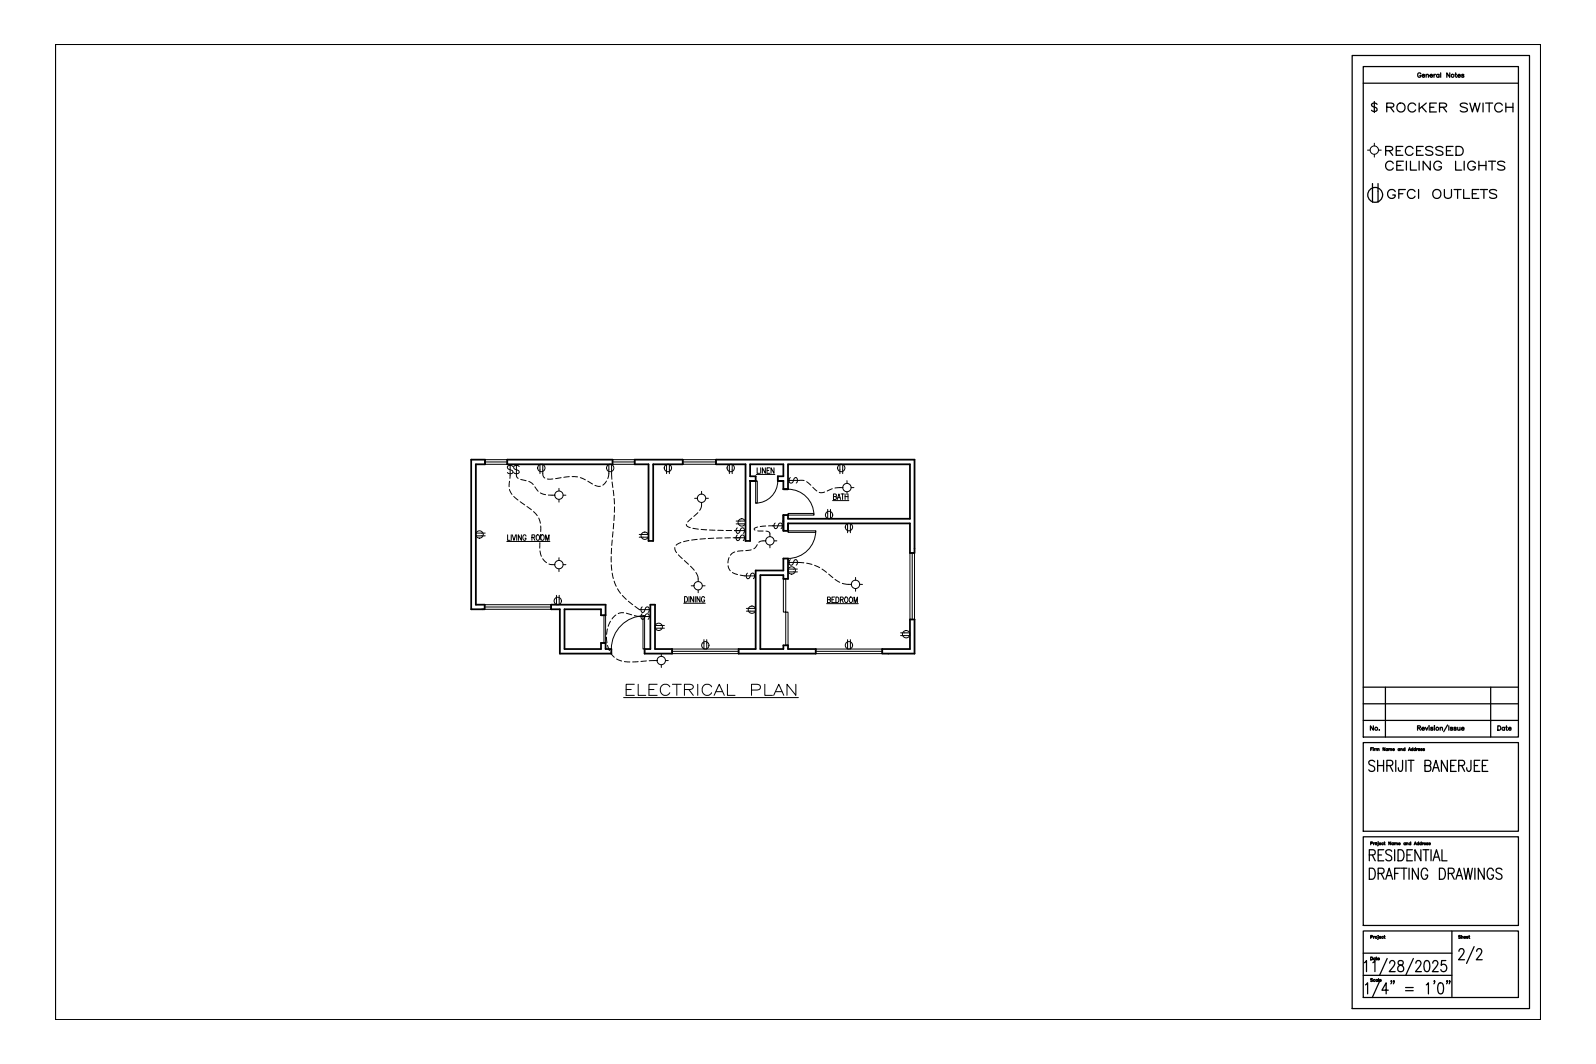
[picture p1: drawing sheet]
<svg xmlns="http://www.w3.org/2000/svg" width="914mm" height="610mm" viewBox="0 0 914 610" stroke-linecap="round" stroke-linejoin="round" font-family="sans-serif">
<!-- layer: SHRIJIT BANERJEE HW31 ARCH|A-DOORS -->
<g fill="none" stroke="#000" stroke-width=".57">
<path d="M433 276h1v12h-1zM433 273v3M446 273a13 13 0 0 1-13 15M449 280a15 15 0 0 1 17 15M449 295h2M451 294h15v1h-15zM451 304h16v1h-16zM467 304a16 16 0 0 1-18 16M449 332h1v19h-1zM344 353h3v15h-1v-15h1M368 353h1v19h-1zM369 353a19 19 0 0 0-19 21"/>
<path d="M450 351h1v19h-1zM344 368h3M369 372v2"/>
</g>
<!-- layer: SHRIJIT BANERJEE HW31 ARCH|A-EXT WALLS -->
<path d="M278 263h-8v86h8v-3M291 263h60M364 263h27M410 263h114v54h-3M449 332h2M316 346v3h5v25h29v-2M521 355h3v19h-19v-2M369 372v2h16v-2M423 372v2h44v-2M449 370h2" fill="none" stroke="#000" stroke-width="1"/>
<!-- layer: SHRIJIT BANERJEE HW31 ARCH|A-INT WALLS -->
<g fill="none" stroke="#000" stroke-width="1">
<path d="M278 263v3h-5v80h5M291 263v3h60v-3M364 263v3h8v44h2v-44h17v-3M410 263v3h17v44M430 276v34M433 276h-3h3M433 276v-3h-3v-7h19v7h-3v3h3v4h2v-14h70v31h-70v-2h-2v9M451 300h70v17M449 332v-2h-13v42h13v-2M451 332v-12h-2v7h-16v45h-10M316 346h31v7h-3v-4h-21v23h21v-4h3v4h3M373 346v26h-4"/>
<path d="M375 346v26h10M521 355v17h-16M451 370v2h16"/>
</g>
<!-- layer: SHRIJIT BANERJEE HW31 ARCH|A-WINDOWS -->
<g fill="none" stroke="#000" stroke-width=".57">
<path d="M278 263v3h13v-3h-13v3M278 265h13M351 263h13v3h-13zM351 265h13M391 263h19v3h-19zM391 265h19M521 317h3v38h-3zM523 317v38M278 346h38v3h-38zM278 348h38M385 372h38v2h-38zM385 373h38"/>
<path d="M467 372h38v2h-38zM467 373h38"/>
</g>
<!-- layer: SHRIJIT BANERJEE HW31 ARCH|A-ROOMS -->
<g fill="none" stroke="#000" stroke-width=".57">
<path d="M433 272h11M434 268v3h1M436 268v3M438 268v3l-1-3v3M439 270h1M441 268h-2v3h2M443 268v3l-1-3v3M290 310h25M291 306v4h1M293 306v4M293 306l1 4 1-4M296 306v4"/>
<path d="M299 306v4l-2-4v4M301 307a.9 .9 0 0 0-1-1 1 1 0 0 0 0 2 1 1 0 0 0 0 2 1.1 1.1 0 0 0 1-2M305 308h1v-1l-1-1v4M306 308v2M308 307v-1a1.5 1.5 0 0 1 1 2 1.5 1.5 0 0 1-1 1l-1-1zM310 307l1-1a1.5 1.5 0 0 1 1 2 1.5 1.5 0 0 1-2 1v-1zM313 310v-4l1 4 1-4v4M392 346h12M392 342a1.6 1.6 0 0 1 2 1 1.6 1.6 0 0 1-2 2zM395 342v3M397 342v3l-1-3v3M398 342v3"/>
<path d="M401 342v3l-2-3v3M404 343a.9 .9 0 0 0-1-1 .9 .9 0 0 0-1 1v1a.9 .9 0 0 0 1 1 .9 .9 0 0 0 1-1h-1M474 346h18"/>
</g>
<!-- layer: A-ANNO -->
<g fill="none" stroke="#000" stroke-width=".57">
<path d="M783 86h2M787 82v2M787 88v2M790 86h1M320 280v1M481 279h2M485 275v2M488 279h1M316 284h2M320 286v2M323 284h1M398 285h2"/>
<path d="M402 282v1M402 288v1M404 285h2M320 320v1M437 310h2M441 306v2M441 312v2M444 310h1M316 324h2M320 326v1M323 324h1M396 336h2"/>
<path d="M400 332v1M400 338v2M402 336h2M486 335h2M490 331v1M490 337v2M493 335h1M375 378h2M379 374v2M381 378h2M379 381v1"/>
<circle cx="787" cy="86" r="2.4"/>
<circle cx="485" cy="279" r="2.4"/>
<circle cx="320" cy="284" r="2.4"/>
<circle cx="402" cy="285" r="2.4"/>
<circle cx="441" cy="310" r="2.4"/>
<circle cx="320" cy="323" r="2.4"/>
<circle cx="400" cy="336" r="2.4"/>
<circle cx="490" cy="335" r="2.4"/>
<circle cx="379" cy="378" r="2.4"/>
</g>
<!-- layer: E-OUTLET -->
<g fill="none" stroke="#000" stroke-width=".57">
<path d="M309 266v5M311 266v5M349 266v5M350 266v5M382 266v5M383 266v5M418 266v5M419 266v5M481 266v5M483 266v5M422 299h5M474 292v5"/>
<path d="M476 292v5M486 300v5M487 300v5M273 307h5M273 305h5M366 306h6M366 308h6M451 328h6M319 341v5M320 341v5M375 360h6M375 358h6"/>
<path d="M428 349h5M428 350h5M403 366v6M405 366v6M486 366v6M487 366v6M516 363h5M516 364h5"/>
<circle cx="310" cy="268" r="2.1"/>
<circle cx="350" cy="268" r="2.1"/>
<circle cx="383" cy="268" r="2.1"/>
<circle cx="419" cy="268" r="2.1"/>
<circle cx="482" cy="268" r="2.1"/>
<circle cx="425" cy="299" r="2.1"/>
<circle cx="475" cy="295" r="2.1"/>
<circle cx="275" cy="306" r="2.1"/>
<circle cx="369" cy="307" r="2.1"/>
<circle cx="486" cy="302" r="2.1"/>
<circle cx="454" cy="327" r="2.1"/>
<circle cx="320" cy="344" r="2.1"/>
<circle cx="377" cy="359" r="2.1"/>
<circle cx="431" cy="349" r="2.1"/>
<circle cx="404" cy="370" r="2.1"/>
<circle cx="486" cy="370" r="2.1"/>
<circle cx="519" cy="363" r="2.1"/>
</g>
<!-- layer: E-SWITCH -->
<path d="M292 266v6M294 267h-1h-2v2l3 1-1 1h-1h-1M296 266v6M297 267h-1h-2l1 2 2 1-1 1h-2" fill="none" stroke="#000" stroke-width=".57"/>
<!-- layer: E-WIRE -->
<g fill="none" stroke="#000" stroke-width=".57">
<path d="M292 276v3M292 272v2M296 272l1 2M298 275h3M303 276l3 2M306 279l2 2M311 271l1 3M317 274h-3M321 274h-3M326 273h-3M328 273h3M332 274l3 1"/>
<path d="M337 276l2 1M341 278l3 1M347 276l-2 2M349 271l-1 3M350 271l1 4M351 276v3M458 275h3M462 276l3 2M466 279l2 2M481 279l-3 1M292 280l1 3M294 284l3 3"/>
<path d="M298 287l3 2M302 290l2 2M306 293l2 2M309 297l1 3M310 282l3 1M314 284h2M351 281l1 3M352 300l-1 3M352 286v3M352 295v3M352 290v4M396 297l-2 2"/>
<path d="M400 294l-2 2M402 289l-1 3M472 282h-3M309 311v3M309 316l1 3M310 306l-1 3M310 301v4M350 319v3M350 314v3M351 309l-1 4M351 305v3M387 314l1 3"/>
<path d="M389 318l2 2M390 311l-3 1M393 300l1 2h1M395 310h-3M397 303h3M399 309h-3M402 303l3 1M404 309h-3M406 304h4M409 308l-3 1M411 304h3M414 308h-3"/>
<path d="M416 304h3M418 319l-1 4M418 308h-3M421 316l-3 2M426 316h-3M430 315h-3M434 312l-2 2M434 302l-2 1 1 1M434 304h3M437 310l-2 1M439 301l-3 1M439 304l2 1v1"/>
<path d="M311 320l2 2M314 323l2 1M350 324l1 3M351 328v3M352 333l1 3M354 337l2 3M392 321l2 2M396 324l2 3M399 328l1 4M417 324l1 3M420 328l3 1M424 330h3"/>
<path d="M462 323h3M467 324l3 1M471 326l3 2M475 329l2 2M478 332l3 2M483 334l3 1M350 356l-2 3M353 352l-2 3M357 341l2 2M357 351l-3 1M359 351l3 1M360 344l3 2"/>
<path d="M363 353h3M364 347l2 2M347 365l1 3M348 360v3M348 370l1 3M350 374l2 3M353 378l3 1M358 379h3M366 379h-4M370 379h-3M375 378l-3 1"/>
</g>
<!-- layer: E-ELECTRICAL PLAN -->
<path d="M357 400h100" fill="none" stroke="#000" stroke-width=".57"/>
<!-- layer: A-TITLE BLOCK -->
<g fill="none" stroke="#000" stroke-width=".72">
<path d="M32 25h851v559h-851zM775 32h101v546h-101zM781 38h89v384h-89zM781 48h89M787 58v6M789 60l-1-1-2 1v1l3 1v1l-1 1-2-1M794 86h3l1-1-1-1h-3v5M796 86l2 3M798 94a2.4 2.4 0 0 0-3-1 2.4 2.4 0 0 0 0 4 2.4 2.4 0 0 0 3-1M800 86h2M800 95h3M804 84h-4v5h4"/>
<path d="M804 92h-4v5h4M806 92v5M808 92v5h4M810 85a2.4 2.4 0 0 0-4 0 2.4 2.4 0 0 0 0 3 2.4 2.4 0 0 0 4 0M812 86h2M813 92v5M815 84h-3v5h3M819 92v5l-4-5v5M821 85l-2-1-2 1v1l4 2-2 1-2-1M826 94a2.4 2.4 0 0 0-4-1 2.4 2.4 0 0 0 0 4 2.4 2.4 0 0 0 4-1h-2M827 85l-2-1-2 1v1l4 2-2 1-2-1M829 86h2"/>
<path d="M832 84h-3v5h3M834 92v5h3M834 84h2a2.6 2.6 0 0 1 2 2 2.6 2.6 0 0 1-2 3h-2zM839 92v5M845 94a2.4 2.4 0 0 0-3-1 2.4 2.4 0 0 0 0 4 2.4 2.4 0 0 0 3-1h-1M847 95h4M847 92v5M851 92v5M853 92h4M855 92v5M862 93l-1-1-2 1h-1v1l4 1v2h-1h-3M786 105v11"/>
<path d="M790 105v11M781 394h89M794 394v28M854 394v28M781 403h89M781 413h89M812 417h2v-1h-2v2M813 417l1 1M815 417h1a.8 .8 0 0 0-1 0 .8 .8 0 0 0 0 1h1M817 417v1l1-1M819 416h.1M819 417v1"/>
<path d="M821 417h-1l1 1h-1M822 416h.1M822 417v1M825 417h1v1M825 417v1M829 415l-2 4M830 416v2M832 417h-1l1 1h-1M834 417h-1l1 1h-1M835 417v1h1M836 417v1M837 417h2a.8 .8 0 0 0-1 0 .8 .8 0 0 0-1 1h2"/>
<path d="M781 425h89v51h-89zM785 429h1M786 428h-1v2M787 428h.1M787 429v1M788 429h-1M788 429h1v1M788 429v1M789 429h1v1M793 428v2l-1-2v2M795 429h-1v1h1M795 429v1"/>
<path d="M796 429l1 1M796 429v1M797 429v1M798 429h1l-1 1h1M802 429h-1v1h1M802 429v1M803 429v1M805 429h-1v1h1M805 428v2M807 430l1-2v2M807 429h1M809 429v1"/>
<path d="M809 428v2M811 429h-1v1h1M811 428v2M812 429v1M812 429h.1M813 429v1M815 429h-1l1 1h-1M816 429h-1l1 1h-1M781 479h89v51h-89zM785 490h2l1-3h-1h-2v6M785 497a3 3 0 0 1 3 3 3 3 0 0 1-1 3l-2 1zM785 483h1l-1-1v2"/>
<path d="M786 490l2 3M787 483v1M788 483h-1M790 490h2M790 482h.1M790 483l-1 2M790 483h1l-1 1h1M793 483h-1v1h1M793 487h-3v6h3M793 483h.1M793 482l1 2M797 482v2l-1-2v2"/>
<path d="M797 488a1.7 1.7 0 0 0-2-1 1.7 1.7 0 0 0-1 2l3 1v2a1.9 1.9 0 0 1-3 0M798 483h-1l1 1M798 483v1M799 483h1v1M799 483v1M799 487v6M800 483h1v1M801 487a3 3 0 0 1 3 2 3 3 0 0 1-1 4h-2zM801 483h1l-1 1h1M802 497h-3v7M803 497h3M804 497v7"/>
<path d="M805 483h-1l1 1M805 483v1M806 483h1v1M806 483v1M806 490h2M807 497v7M808 483h-1l1 1M808 482v2M809 487h-3v6h3M810 484l1-2 1 2M810 483h1M813 497v7l-4-7v7"/>
<path d="M813 483h-1v1h1M813 482v2M814 487v6l-3-6v6M814 483h-1l1 1M814 482v2M815 483v1M815 487h4M816 483h-1M816 483h1h-1v1h1M817 487v6M818 499a1.9 1.9 0 0 0-2-2 1.9 1.9 0 0 0-2 3v1a1.9 1.9 0 0 0 2 3 1.9 1.9 0 0 0 2-3h-1M818 483h-1l1 1h-1"/>
<path d="M819 483v1M820 487v6M821 493l2-6 2 6M822 491h2M825 497a3 3 0 0 1 3 3 3 3 0 0 1-1 3l-2 1zM826 487v6h3M839 497l1 7 1-7 1 7 2-7M845 497v7M850 497v7l-3-7v7M856 499a1.9 1.9 0 0 0-3-2 1.9 1.9 0 0 0-1 3v1a1.9 1.9 0 0 0 2 3 1.9 1.9 0 0 0 2-3h-2M861 498a1.7 1.7 0 0 0-3-1 1.7 1.7 0 0 0-1 3l3 1 1 2a2 2 0 0 1-4 0M790 500h3v-2l-1-1h-2v7"/>
<path d="M791 500l2 4M794 504l2-7 2 7M795 502h2M799 500h2M830 500h3v-1v-1l-3-1v7M831 500l2 4M834 504l2-7 2 7M835 502h2M781 533h89v39h-89zM785 537h1v-1h-1v2M787 537v1M788 537h-1"/>
<path d="M790 536h.1M790 537l-1 1M790 537h1h-1h1M793 537h-1v1l1-1M793 537h.1M793 536l1 2M832 533v39M781 559h51M781 546h51M782 552l1-2v7M787 552l1-2v7M795 549l-5 10"/>
<path d="M796 552l1-2h1l1 2-1 2-2 3h3M801 551v1a2.5 2.5 0 0 1 3 2 2.5 2.5 0 0 1 0 2 2 2 0 0 1-3-1 2 2 0 0 1 2-2l1-1a1.3 1.3 0 0 0-1-2zM810 549l-5 10M811 552l1-2h1l1 2-1 2-2 3h3M817 551l1-1a4 4 0 0 1 0 7h-1a5 5 0 0 1 0-6zM821 552l1-2h1l1 2-1 2-2 3h3M828 550h-2v3a2 2 0 0 1 2 0 2 2 0 0 1 0 3 2 2 0 0 1-2 0v-1M782 564l2-1v6M791 562l-5 10M795 567h-3l2-4v6M797 562v2M799 562h-1h1l-1 2"/>
<path d="M805 566h5M805 568h5M817 564l1-1v6M822 562v2M824 563h2a4 4 0 0 1 0 6h-1a5 5 0 0 1-1-6zM829 562v2M831 562h-1h1l-1 2"/>
<circle cx="788" cy="112" r="4"/>
<circle cx="823" cy="418" r=".8"/>
<circle cx="788" cy="483" r=".5"/>
<circle cx="788" cy="537" r=".5"/>
</g>
<text font-size="14.6" x="835" y="553">2/2</text>
<text font-size="11.9" x="356" y="401">ELECTRICAL PLAN</text>
<text font-size="10.6" x="783" y="443">SHRIJIT BANERJEE</text>
<text font-size="9.3" x="794" y="115">GFCI OUTLETS</text>
<text font-size="8.8" x="794" y="65">ROCKER SWITCH</text>
<text font-size="7.5" x="473" y="347">BEDROOM</text>
<text font-size="7.1" x="476" y="288">BATH</text>
<g font-size="6.6">
<text x="451" y="278">S</text>
<text x="442" y="304">S</text>
<text x="421" y="311">S</text>
<text x="421" y="307">S</text>
<text x="451" y="325">S</text>
<text x="427" y="333">S</text>
<text x="366" y="352">S</text>
<text x="366" y="356">S</text>
</g>
<g font-size="5.7">
<text x="811" y="46">General Notes</text>
<text x="784" y="419">No.</text>
<text x="857" y="419">Date</text>
</g>
<g font-size="4.4">
<text x="835" y="539">Sheet</text>
<text x="785" y="551">Date</text>
<text x="784" y="563">Scale</text>
</g>
</svg>
